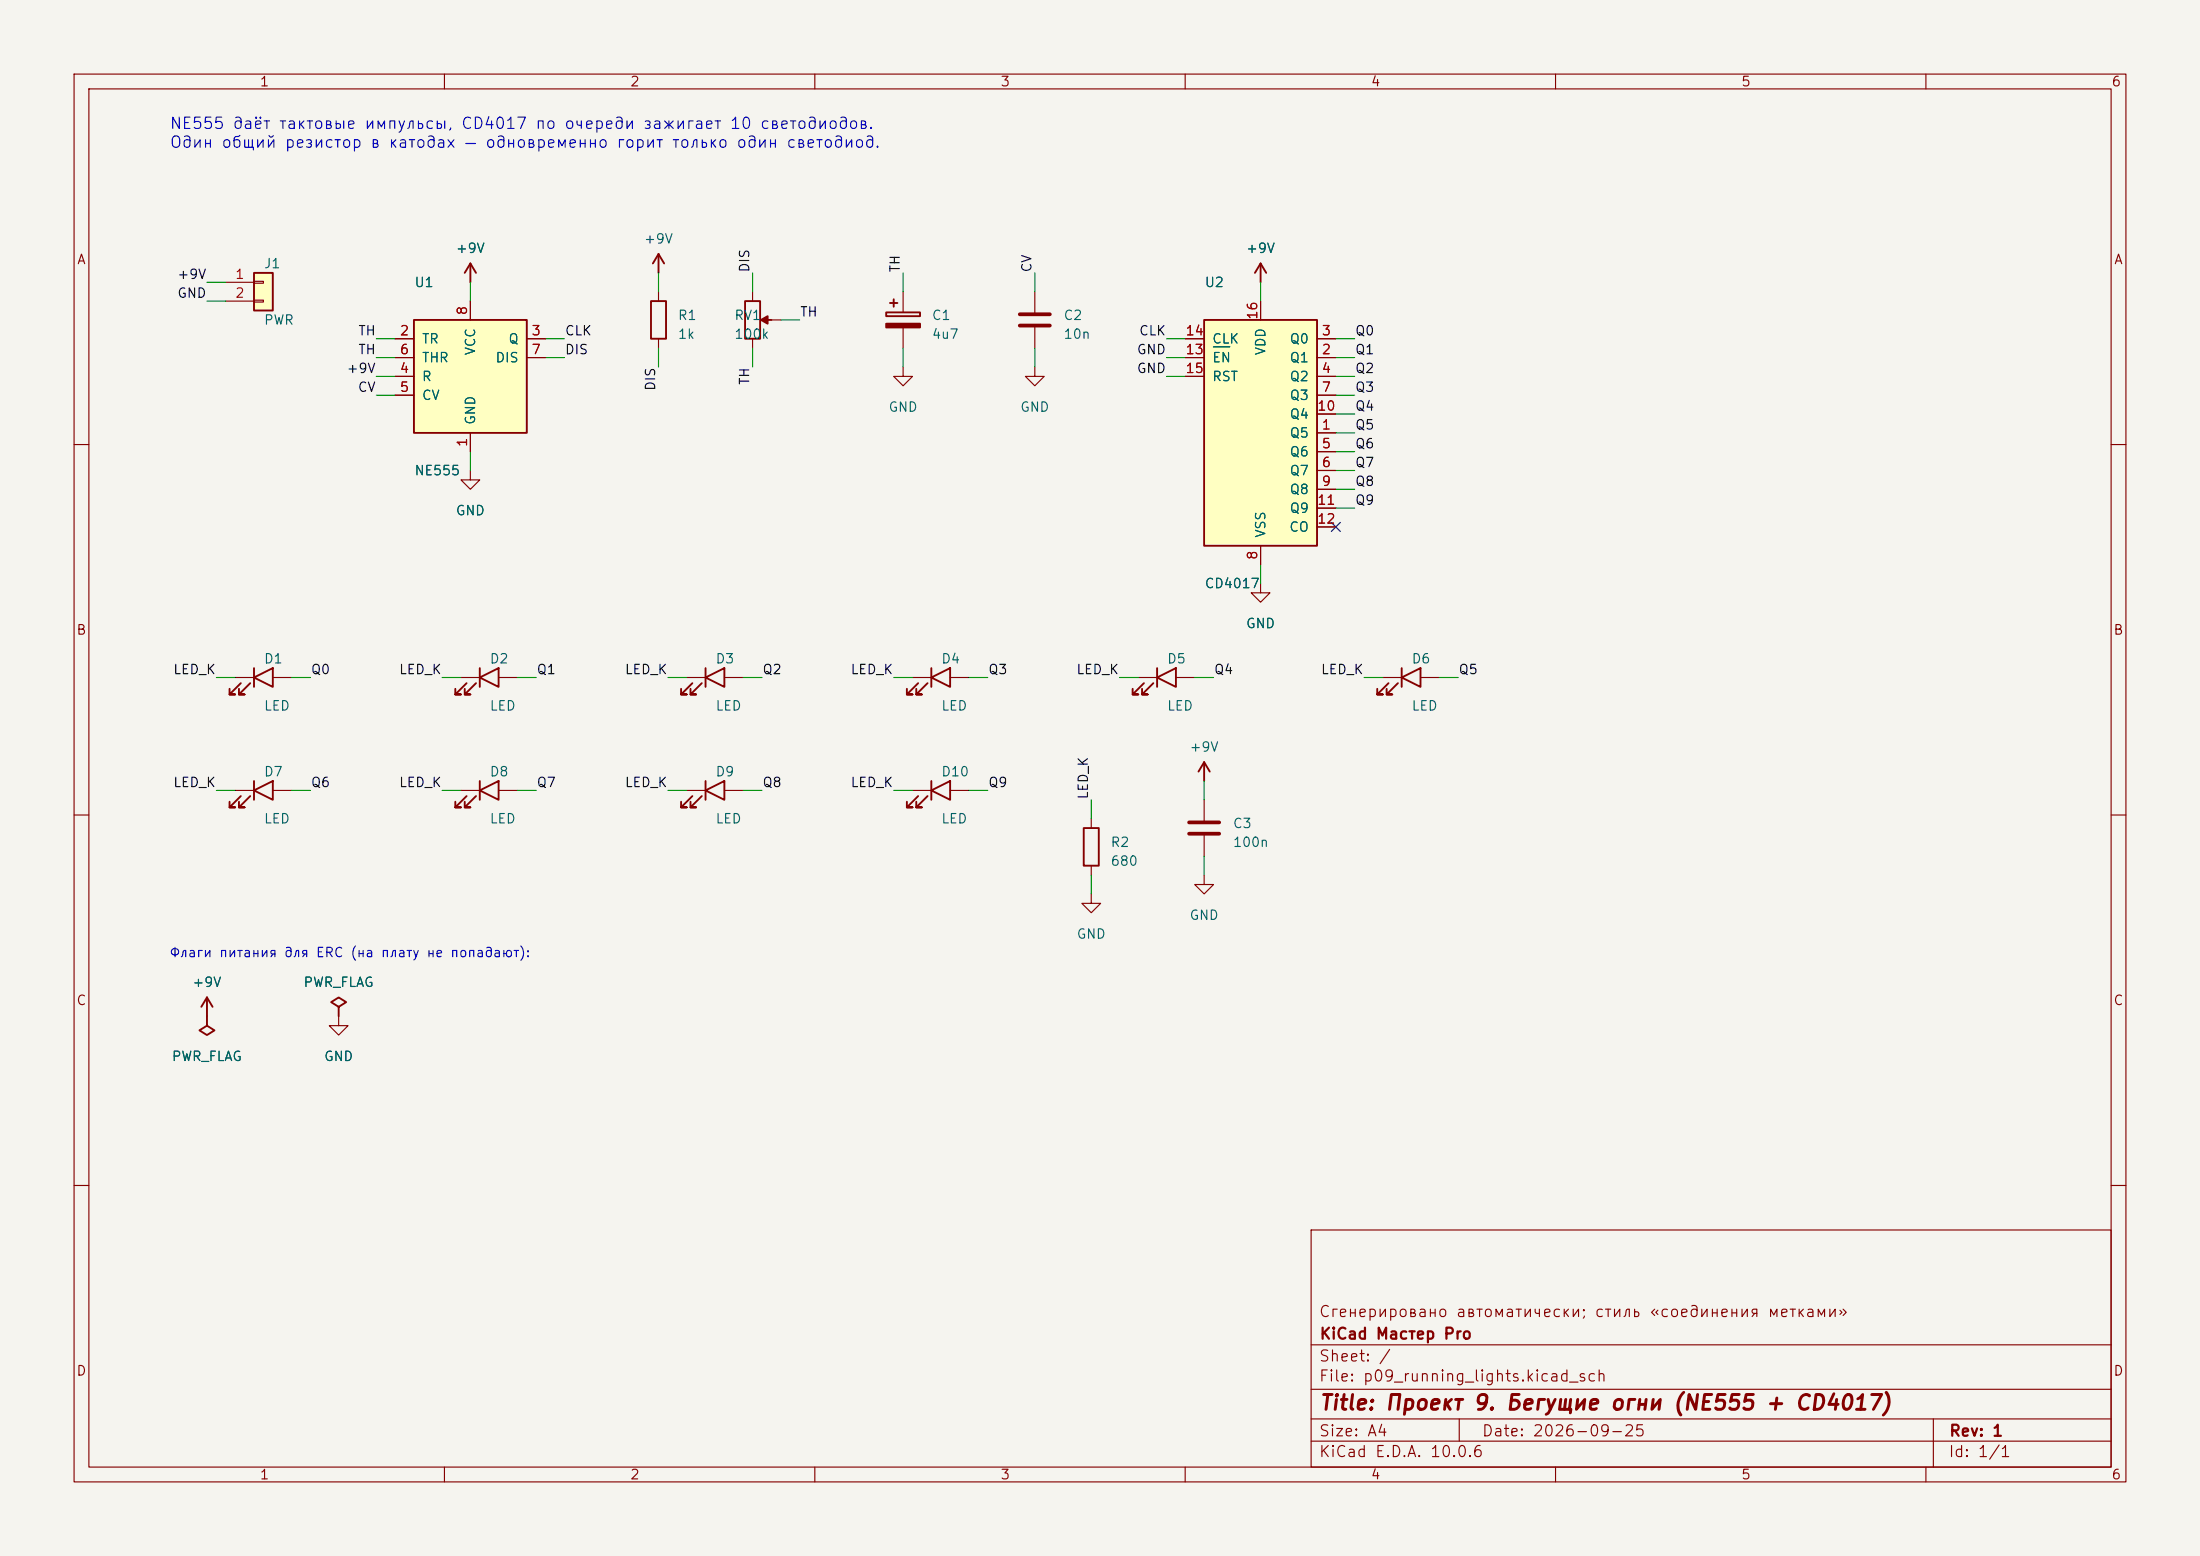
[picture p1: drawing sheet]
(kicad_sch (version 20231120) (generator "eeschema") (generator_version "8.0")
 (paper "A4")
 (title_block (title "Проект 9. Бегущие огни (NE555 + CD4017)") (date "2026-09-25") (rev "1") (company "KiCad Мастер Pro") (comment 1 "Сгенерировано автоматически; стиль «соединения метками»"))
 (lib_symbols (symbol "KiCadMaster:Conn_01x02" (pin_numbers) (pin_names (offset 0) hide) (exclude_from_sim no) (in_bom yes) (on_board yes) (property "Reference" "J" (at 0 5.08 0) (effects (font (size 1.27 1.27)))) (property "Value" "Conn_01x02" (at 0 -2.54 0) (effects (font (size 1.27 1.27)))) (property "Footprint" "" (at 0 0 0) (effects (font (size 1.27 1.27)) hide)) (property "Datasheet" "~" (at 0 0 0) (effects (font (size 1.27 1.27)) hide)) (property "Description" "Разъём" (at 0 0 0) (effects (font (size 1.27 1.27)) hide)) (symbol "Conn_01x02_0_1" (rectangle (start -1.27 3.81) (end 1.27 -1.27) (stroke (width 0.254) (type default)) (fill (type background))) (rectangle (start -1.27 2.667) (end 0 2.413) (stroke (width 0.1524) (type default)) (fill (type none))) (rectangle (start -1.27 0.127) (end 0 -0.127) (stroke (width 0.1524) (type default)) (fill (type none)))) (symbol "Conn_01x02_1_1" (pin passive line (at -5.08 2.54 0) (length 3.81) (name "Pin_1" (effects (font (size 1.27 1.27)))) (number "1" (effects (font (size 1.27 1.27))))) (pin passive line (at -5.08 0 0) (length 3.81) (name "Pin_2" (effects (font (size 1.27 1.27)))) (number "2" (effects (font (size 1.27 1.27))))))) (symbol "KiCadMaster:NE555" (pin_numbers) (pin_names (offset 1.016)) (exclude_from_sim no) (in_bom yes) (on_board yes) (property "Reference" "U" (at -7.62 12.7 0) (effects (font (size 1.27 1.27)))) (property "Value" "NE555" (at -7.62 -12.7 0) (effects (font (size 1.27 1.27)))) (property "Footprint" "" (at 0 0 0) (effects (font (size 1.27 1.27)) hide)) (property "Datasheet" "~" (at 0 0 0) (effects (font (size 1.27 1.27)) hide)) (property "Description" "Таймер NE555, DIP-8" (at 0 0 0) (effects (font (size 1.27 1.27)) hide)) (property "ki_keywords" "timer 555" (at 0 0 0) (effects (font (size 1.27 1.27)) hide)) (symbol "NE555_0_1" (rectangle (start -7.62 7.62) (end 7.62 -7.62) (stroke (width 0.254) (type default)) (fill (type background)))) (symbol "NE555_1_1" (pin input line (at -10.16 5.08 0) (length 2.54) (name "TR" (effects (font (size 1.27 1.27)))) (number "2" (effects (font (size 1.27 1.27))))) (pin input line (at -10.16 2.54 0) (length 2.54) (name "THR" (effects (font (size 1.27 1.27)))) (number "6" (effects (font (size 1.27 1.27))))) (pin input line (at -10.16 0 0) (length 2.54) (name "R" (effects (font (size 1.27 1.27)))) (number "4" (effects (font (size 1.27 1.27))))) (pin input line (at -10.16 -2.54 0) (length 2.54) (name "CV" (effects (font (size 1.27 1.27)))) (number "5" (effects (font (size 1.27 1.27))))) (pin output line (at 10.16 5.08 180) (length 2.54) (name "Q" (effects (font (size 1.27 1.27)))) (number "3" (effects (font (size 1.27 1.27))))) (pin open_collector line (at 10.16 2.54 180) (length 2.54) (name "DIS" (effects (font (size 1.27 1.27)))) (number "7" (effects (font (size 1.27 1.27))))) (pin power_in line (at 0 10.16 270) (length 2.54) (name "VCC" (effects (font (size 1.27 1.27)))) (number "8" (effects (font (size 1.27 1.27))))) (pin power_in line (at 0 -10.16 90) (length 2.54) (name "GND" (effects (font (size 1.27 1.27)))) (number "1" (effects (font (size 1.27 1.27))))))) (symbol "KiCadMaster:R" (pin_numbers hide) (pin_names (offset 0) hide) (exclude_from_sim no) (in_bom yes) (on_board yes) (property "Reference" "R" (at 2.54 0.635 0) (effects (font (size 1.27 1.27)))) (property "Value" "R" (at 2.54 -1.905 0) (effects (font (size 1.27 1.27)))) (property "Footprint" "" (at 0 0 0) (effects (font (size 1.27 1.27)) hide)) (property "Datasheet" "~" (at 0 0 0) (effects (font (size 1.27 1.27)) hide)) (property "Description" "Резистор" (at 0 0 0) (effects (font (size 1.27 1.27)) hide)) (symbol "R_0_1" (rectangle (start -1.016 -2.54) (end 1.016 2.54) (stroke (width 0.254) (type default)) (fill (type none)))) (symbol "R_1_1" (pin passive line (at 0 3.81 270) (length 1.27) (name "~" (effects (font (size 1.27 1.27)))) (number "1" (effects (font (size 1.27 1.27))))) (pin passive line (at 0 -3.81 90) (length 1.27) (name "~" (effects (font (size 1.27 1.27)))) (number "2" (effects (font (size 1.27 1.27))))))) (symbol "KiCadMaster:R_Potentiometer" (pin_numbers hide) (pin_names (offset 0) hide) (exclude_from_sim no) (in_bom yes) (on_board yes) (property "Reference" "RV" (at -2.54 0.635 0) (effects (font (size 1.27 1.27)))) (property "Value" "R_Potentiometer" (at -2.54 -1.905 0) (effects (font (size 1.27 1.27)))) (property "Footprint" "" (at 0 0 0) (effects (font (size 1.27 1.27)) hide)) (property "Datasheet" "~" (at 0 0 0) (effects (font (size 1.27 1.27)) hide)) (property "Description" "Потенциометр" (at 0 0 0) (effects (font (size 1.27 1.27)) hide)) (symbol "R_Potentiometer_0_1" (rectangle (start -1.016 -2.54) (end 1.016 2.54) (stroke (width 0.254) (type default)) (fill (type none))) (polyline (pts (xy 2.54 0) (xy 1.524 0)) (stroke (width 0.254) (type default)) (fill (type none))) (polyline (pts (xy 1.143 0) (xy 2.032 0.508) (xy 2.032 -0.508) (xy 1.143 0)) (stroke (width 0.254) (type default)) (fill (type outline)))) (symbol "R_Potentiometer_1_1" (pin passive line (at 0 3.81 270) (length 1.27) (name "1" (effects (font (size 1.27 1.27)))) (number "1" (effects (font (size 1.27 1.27))))) (pin passive line (at 3.81 0 180) (length 1.27) (name "2" (effects (font (size 1.27 1.27)))) (number "2" (effects (font (size 1.27 1.27))))) (pin passive line (at 0 -3.81 90) (length 1.27) (name "3" (effects (font (size 1.27 1.27)))) (number "3" (effects (font (size 1.27 1.27))))))) (symbol "KiCadMaster:C_Polarized" (pin_numbers hide) (pin_names (offset 0) hide) (exclude_from_sim no) (in_bom yes) (on_board yes) (property "Reference" "C" (at 3.81 0.635 0) (effects (font (size 1.27 1.27)))) (property "Value" "C_Polarized" (at 3.81 -1.905 0) (effects (font (size 1.27 1.27)))) (property "Footprint" "" (at 0 0 0) (effects (font (size 1.27 1.27)) hide)) (property "Datasheet" "~" (at 0 0 0) (effects (font (size 1.27 1.27)) hide)) (property "Description" "Полярный конденсатор" (at 0 0 0) (effects (font (size 1.27 1.27)) hide)) (symbol "C_Polarized_0_1" (rectangle (start -2.286 0.508) (end 2.286 1.016) (stroke (width 0.254) (type default)) (fill (type none))) (rectangle (start -2.286 -1.016) (end 2.286 -0.508) (stroke (width 0.254) (type default)) (fill (type outline))) (polyline (pts (xy -1.778 2.286) (xy -0.762 2.286)) (stroke (width 0.254) (type default)) (fill (type none))) (polyline (pts (xy -1.27 2.794) (xy -1.27 1.778)) (stroke (width 0.254) (type default)) (fill (type none)))) (symbol "C_Polarized_1_1" (pin passive line (at 0 3.81 270) (length 2.794) (name "~" (effects (font (size 1.27 1.27)))) (number "1" (effects (font (size 1.27 1.27))))) (pin passive line (at 0 -3.81 90) (length 2.794) (name "~" (effects (font (size 1.27 1.27)))) (number "2" (effects (font (size 1.27 1.27))))))) (symbol "KiCadMaster:C" (pin_numbers hide) (pin_names (offset 0) hide) (exclude_from_sim no) (in_bom yes) (on_board yes) (property "Reference" "C" (at 3.81 0.635 0) (effects (font (size 1.27 1.27)))) (property "Value" "C" (at 3.81 -1.905 0) (effects (font (size 1.27 1.27)))) (property "Footprint" "" (at 0 0 0) (effects (font (size 1.27 1.27)) hide)) (property "Datasheet" "~" (at 0 0 0) (effects (font (size 1.27 1.27)) hide)) (property "Description" "Конденсатор" (at 0 0 0) (effects (font (size 1.27 1.27)) hide)) (symbol "C_0_1" (polyline (pts (xy -2.032 0.762) (xy 2.032 0.762)) (stroke (width 0.508) (type default)) (fill (type none))) (polyline (pts (xy -2.032 -0.762) (xy 2.032 -0.762)) (stroke (width 0.508) (type default)) (fill (type none)))) (symbol "C_1_1" (pin passive line (at 0 3.81 270) (length 3.048) (name "~" (effects (font (size 1.27 1.27)))) (number "1" (effects (font (size 1.27 1.27))))) (pin passive line (at 0 -3.81 90) (length 3.048) (name "~" (effects (font (size 1.27 1.27)))) (number "2" (effects (font (size 1.27 1.27))))))) (symbol "KiCadMaster:CD4017" (pin_numbers) (pin_names (offset 1.016)) (exclude_from_sim no) (in_bom yes) (on_board yes) (property "Reference" "U" (at -7.62 20.32 0) (effects (font (size 1.27 1.27)))) (property "Value" "CD4017" (at -7.62 -20.32 0) (effects (font (size 1.27 1.27)))) (property "Footprint" "" (at 0 0 0) (effects (font (size 1.27 1.27)) hide)) (property "Datasheet" "~" (at 0 0 0) (effects (font (size 1.27 1.27)) hide)) (property "Description" "Десятичный счётчик CD4017, DIP-16" (at 0 0 0) (effects (font (size 1.27 1.27)) hide)) (property "ki_keywords" "counter" (at 0 0 0) (effects (font (size 1.27 1.27)) hide)) (symbol "CD4017_0_1" (rectangle (start -7.62 15.24) (end 7.62 -15.24) (stroke (width 0.254) (type default)) (fill (type background)))) (symbol "CD4017_1_1" (pin input line (at -10.16 12.7 0) (length 2.54) (name "CLK" (effects (font (size 1.27 1.27)))) (number "14" (effects (font (size 1.27 1.27))))) (pin input line (at -10.16 10.16 0) (length 2.54) (name "~{EN}" (effects (font (size 1.27 1.27)))) (number "13" (effects (font (size 1.27 1.27))))) (pin input line (at -10.16 7.62 0) (length 2.54) (name "RST" (effects (font (size 1.27 1.27)))) (number "15" (effects (font (size 1.27 1.27))))) (pin output line (at 10.16 12.7 180) (length 2.54) (name "Q0" (effects (font (size 1.27 1.27)))) (number "3" (effects (font (size 1.27 1.27))))) (pin output line (at 10.16 10.16 180) (length 2.54) (name "Q1" (effects (font (size 1.27 1.27)))) (number "2" (effects (font (size 1.27 1.27))))) (pin output line (at 10.16 7.62 180) (length 2.54) (name "Q2" (effects (font (size 1.27 1.27)))) (number "4" (effects (font (size 1.27 1.27))))) (pin output line (at 10.16 5.08 180) (length 2.54) (name "Q3" (effects (font (size 1.27 1.27)))) (number "7" (effects (font (size 1.27 1.27))))) (pin output line (at 10.16 2.54 180) (length 2.54) (name "Q4" (effects (font (size 1.27 1.27)))) (number "10" (effects (font (size 1.27 1.27))))) (pin output line (at 10.16 0 180) (length 2.54) (name "Q5" (effects (font (size 1.27 1.27)))) (number "1" (effects (font (size 1.27 1.27))))) (pin output line (at 10.16 -2.54 180) (length 2.54) (name "Q6" (effects (font (size 1.27 1.27)))) (number "5" (effects (font (size 1.27 1.27))))) (pin output line (at 10.16 -5.08 180) (length 2.54) (name "Q7" (effects (font (size 1.27 1.27)))) (number "6" (effects (font (size 1.27 1.27))))) (pin output line (at 10.16 -7.62 180) (length 2.54) (name "Q8" (effects (font (size 1.27 1.27)))) (number "9" (effects (font (size 1.27 1.27))))) (pin output line (at 10.16 -10.16 180) (length 2.54) (name "Q9" (effects (font (size 1.27 1.27)))) (number "11" (effects (font (size 1.27 1.27))))) (pin output line (at 10.16 -12.7 180) (length 2.54) (name "CO" (effects (font (size 1.27 1.27)))) (number "12" (effects (font (size 1.27 1.27))))) (pin power_in line (at 0 17.78 270) (length 2.54) (name "VDD" (effects (font (size 1.27 1.27)))) (number "16" (effects (font (size 1.27 1.27))))) (pin power_in line (at 0 -17.78 90) (length 2.54) (name "VSS" (effects (font (size 1.27 1.27)))) (number "8" (effects (font (size 1.27 1.27))))))) (symbol "KiCadMaster:LED" (pin_numbers hide) (pin_names (offset 0) hide) (exclude_from_sim no) (in_bom yes) (on_board yes) (property "Reference" "D" (at 0 2.54 0) (effects (font (size 1.27 1.27)))) (property "Value" "LED" (at 0 -3.81 0) (effects (font (size 1.27 1.27)))) (property "Footprint" "" (at 0 0 0) (effects (font (size 1.27 1.27)) hide)) (property "Datasheet" "~" (at 0 0 0) (effects (font (size 1.27 1.27)) hide)) (property "Description" "Светодиод" (at 0 0 0) (effects (font (size 1.27 1.27)) hide)) (symbol "LED_0_1" (polyline (pts (xy 1.27 1.27) (xy 1.27 -1.27) (xy -1.27 0) (xy 1.27 1.27)) (stroke (width 0.254) (type default)) (fill (type none))) (polyline (pts (xy -1.27 1.27) (xy -1.27 -1.27)) (stroke (width 0.254) (type default)) (fill (type none))) (polyline (pts (xy -3.048 -0.762) (xy -4.572 -2.286) (xy -3.81 -2.286) (xy -4.572 -2.286) (xy -4.572 -1.524)) (stroke (width 0.254) (type default)) (fill (type none))) (polyline (pts (xy -1.778 -0.762) (xy -3.302 -2.286) (xy -2.54 -2.286) (xy -3.302 -2.286) (xy -3.302 -1.524)) (stroke (width 0.254) (type default)) (fill (type none)))) (symbol "LED_1_1" (pin passive line (at -3.81 0 0) (length 2.54) (name "K" (effects (font (size 1.27 1.27)))) (number "1" (effects (font (size 1.27 1.27))))) (pin passive line (at 3.81 0 180) (length 2.54) (name "A" (effects (font (size 1.27 1.27)))) (number "2" (effects (font (size 1.27 1.27))))))) (symbol "KiCadMaster:+9V" (power) (pin_numbers hide) (pin_names (offset 0) hide) (exclude_from_sim no) (in_bom yes) (on_board yes) (property "Reference" "#PWR" (at 0 -3.81 0) (effects (font (size 1.27 1.27)) hide)) (property "Value" "+9V" (at 0 3.556 0) (effects (font (size 1.27 1.27)))) (property "Footprint" "" (at 0 0 0) (effects (font (size 1.27 1.27)) hide)) (property "Datasheet" "~" (at 0 0 0) (effects (font (size 1.27 1.27)) hide)) (property "Description" "Символ питания: +9V" (at 0 0 0) (effects (font (size 1.27 1.27)) hide)) (symbol "+9V_0_1" (polyline (pts (xy -0.762 1.27) (xy 0 2.54)) (stroke (width 0.254) (type default)) (fill (type none))) (polyline (pts (xy 0 0) (xy 0 2.54)) (stroke (width 0.254) (type default)) (fill (type none))) (polyline (pts (xy 0 2.54) (xy 0.762 1.27)) (stroke (width 0.254) (type default)) (fill (type none)))) (symbol "+9V_1_1" (pin power_in line (at 0 0 90) (length 0) hide (name "+9V" (effects (font (size 1.27 1.27)))) (number "1" (effects (font (size 1.27 1.27))))))) (symbol "KiCadMaster:GND" (power) (pin_numbers hide) (pin_names (offset 0) hide) (exclude_from_sim no) (in_bom yes) (on_board yes) (property "Reference" "#PWR" (at 0 -6.35 0) (effects (font (size 1.27 1.27)) hide)) (property "Value" "GND" (at 0 -3.81 0) (effects (font (size 1.27 1.27)))) (property "Footprint" "" (at 0 0 0) (effects (font (size 1.27 1.27)) hide)) (property "Datasheet" "~" (at 0 0 0) (effects (font (size 1.27 1.27)) hide)) (property "Description" "Символ питания: GND" (at 0 0 0) (effects (font (size 1.27 1.27)) hide)) (symbol "GND_0_1" (polyline (pts (xy 0 0) (xy 0 -1.27) (xy 1.27 -1.27) (xy 0 -2.54) (xy -1.27 -1.27) (xy 0 -1.27)) (stroke (width 0) (type default)) (fill (type none)))) (symbol "GND_1_1" (pin power_in line (at 0 0 270) (length 0) hide (name "GND" (effects (font (size 1.27 1.27)))) (number "1" (effects (font (size 1.27 1.27))))))) (symbol "KiCadMaster:PWR_FLAG" (power) (pin_numbers hide) (pin_names (offset 0) hide) (exclude_from_sim no) (in_bom yes) (on_board yes) (property "Reference" "#FLG" (at 0 1.905 0) (effects (font (size 1.27 1.27)) hide)) (property "Value" "PWR_FLAG" (at 0 3.81 0) (effects (font (size 1.27 1.27)))) (property "Footprint" "" (at 0 0 0) (effects (font (size 1.27 1.27)) hide)) (property "Datasheet" "~" (at 0 0 0) (effects (font (size 1.27 1.27)) hide)) (property "Description" "Флаг: цепь запитана извне (для ERC)" (at 0 0 0) (effects (font (size 1.27 1.27)) hide)) (symbol "PWR_FLAG_0_1" (polyline (pts (xy 0 0) (xy 0 1.27) (xy -1.016 1.905) (xy 0 2.54) (xy 1.016 1.905) (xy 0 1.27)) (stroke (width 0.254) (type default)) (fill (type none)))) (symbol "PWR_FLAG_1_1" (pin power_out line (at 0 0 90) (length 0) hide (name "pwr" (effects (font (size 1.27 1.27)))) (number "1" (effects (font (size 1.27 1.27))))))))
 (symbol (lib_id "KiCadMaster:Conn_01x02") (at 35.56 40.64 0) (unit 1) (exclude_from_sim no) (in_bom yes) (on_board yes) (dnp no) (property "Reference" "J1" (at 35.56 35.56 0) (effects (font (size 1.27 1.27)) (justify left))) (property "Value" "PWR" (at 35.56 43.18 0) (effects (font (size 1.27 1.27)) (justify left))) (property "Footprint" "Connector_PinHeader_2.54mm:PinHeader_1x02_P2.54mm_Vertical" (at 35.56 40.64 0) (effects (font (size 1.27 1.27)) hide)) (property "Datasheet" "~" (at 35.56 40.64 0) (effects (font (size 1.27 1.27)) hide)) (property "Description" "Питание 5–12 В" (at 35.56 40.64 0) (effects (font (size 1.27 1.27)) hide)) (pin "1") (pin "2"))
 (wire (pts (xy 30.48 38.1) (xy 27.94 38.1)) (stroke (width 0) (type default)))
 (label "+9V" (at 27.94 38.1 180) (fields_autoplaced yes) (effects (font (size 1.27 1.27)) (justify right bottom)))
 (wire (pts (xy 30.48 40.64) (xy 27.94 40.64)) (stroke (width 0) (type default)))
 (label "GND" (at 27.94 40.64 180) (fields_autoplaced yes) (effects (font (size 1.27 1.27)) (justify right bottom)))
 (symbol (lib_id "KiCadMaster:NE555") (at 63.5 50.8 0) (unit 1) (exclude_from_sim no) (in_bom yes) (on_board yes) (dnp no) (property "Reference" "U1" (at 55.88 38.1 0) (effects (font (size 1.27 1.27)) (justify left))) (property "Value" "NE555" (at 55.88 63.5 0) (effects (font (size 1.27 1.27)) (justify left))) (property "Footprint" "Package_DIP:DIP-8_W7.62mm" (at 63.5 50.8 0) (effects (font (size 1.27 1.27)) hide)) (property "Datasheet" "~" (at 63.5 50.8 0) (effects (font (size 1.27 1.27)) hide)) (property "Description" "Генератор" (at 63.5 50.8 0) (effects (font (size 1.27 1.27)) hide)) (pin "2") (pin "6") (pin "4") (pin "5") (pin "3") (pin "7") (pin "8") (pin "1"))
 (wire (pts (xy 53.34 45.72) (xy 50.8 45.72)) (stroke (width 0) (type default)))
 (label "TH" (at 50.8 45.72 180) (fields_autoplaced yes) (effects (font (size 1.27 1.27)) (justify right bottom)))
 (wire (pts (xy 53.34 48.26) (xy 50.8 48.26)) (stroke (width 0) (type default)))
 (label "TH" (at 50.8 48.26 180) (fields_autoplaced yes) (effects (font (size 1.27 1.27)) (justify right bottom)))
 (wire (pts (xy 53.34 50.8) (xy 50.8 50.8)) (stroke (width 0) (type default)))
 (label "+9V" (at 50.8 50.8 180) (fields_autoplaced yes) (effects (font (size 1.27 1.27)) (justify right bottom)))
 (wire (pts (xy 53.34 53.34) (xy 50.8 53.34)) (stroke (width 0) (type default)))
 (label "CV" (at 50.8 53.34 180) (fields_autoplaced yes) (effects (font (size 1.27 1.27)) (justify right bottom)))
 (wire (pts (xy 73.66 45.72) (xy 76.2 45.72)) (stroke (width 0) (type default)))
 (label "CLK" (at 76.2 45.72 0) (fields_autoplaced yes) (effects (font (size 1.27 1.27)) (justify left bottom)))
 (wire (pts (xy 73.66 48.26) (xy 76.2 48.26)) (stroke (width 0) (type default)))
 (label "DIS" (at 76.2 48.26 0) (fields_autoplaced yes) (effects (font (size 1.27 1.27)) (justify left bottom)))
 (wire (pts (xy 63.5 40.64) (xy 63.5 38.1)) (stroke (width 0) (type default)))
 (symbol (lib_id "KiCadMaster:+9V") (at 63.5 38.1 0) (unit 1) (exclude_from_sim no) (in_bom yes) (on_board yes) (dnp no) (property "Reference" "#PWR01" (at 63.5 38.1 0) (effects (font (size 1.27 1.27)) hide)) (property "Value" "+9V" (at 63.5 33.5 0) (effects (font (size 1.27 1.27)))) (property "Footprint" "" (at 63.5 38.1 0) (effects (font (size 1.27 1.27)) hide)) (property "Datasheet" "" (at 63.5 38.1 0) (effects (font (size 1.27 1.27)) hide)) (property "Description" "" (at 63.5 38.1 0) (effects (font (size 1.27 1.27)) hide)) (pin "1"))
 (wire (pts (xy 63.5 60.96) (xy 63.5 63.5)) (stroke (width 0) (type default)))
 (symbol (lib_id "KiCadMaster:GND") (at 63.5 63.5 0) (unit 1) (exclude_from_sim no) (in_bom yes) (on_board yes) (dnp no) (property "Reference" "#PWR02" (at 63.5 63.5 0) (effects (font (size 1.27 1.27)) hide)) (property "Value" "GND" (at 63.5 68.9 0) (effects (font (size 1.27 1.27)))) (property "Footprint" "" (at 63.5 63.5 0) (effects (font (size 1.27 1.27)) hide)) (property "Datasheet" "" (at 63.5 63.5 0) (effects (font (size 1.27 1.27)) hide)) (property "Description" "" (at 63.5 63.5 0) (effects (font (size 1.27 1.27)) hide)) (pin "1"))
 (symbol (lib_id "KiCadMaster:R") (at 88.9 43.18 0) (unit 1) (exclude_from_sim no) (in_bom yes) (on_board yes) (dnp no) (property "Reference" "R1" (at 91.44 42.545 0) (effects (font (size 1.27 1.27)) (justify left))) (property "Value" "1k" (at 91.44 45.085 0) (effects (font (size 1.27 1.27)) (justify left))) (property "Footprint" "Resistor_THT:R_Axial_DIN0207_L6.3mm_D2.5mm_P10.16mm_Horizontal" (at 88.9 43.18 0) (effects (font (size 1.27 1.27)) hide)) (property "Datasheet" "~" (at 88.9 43.18 0) (effects (font (size 1.27 1.27)) hide)) (property "Description" "R1" (at 88.9 43.18 0) (effects (font (size 1.27 1.27)) hide)) (pin "1") (pin "2"))
 (wire (pts (xy 88.9 39.37) (xy 88.9 36.83)) (stroke (width 0) (type default)))
 (symbol (lib_id "KiCadMaster:+9V") (at 88.9 36.83 0) (unit 1) (exclude_from_sim no) (in_bom yes) (on_board yes) (dnp no) (property "Reference" "#PWR03" (at 88.9 36.83 0) (effects (font (size 1.27 1.27)) hide)) (property "Value" "+9V" (at 88.9 32.23 0) (effects (font (size 1.27 1.27)))) (property "Footprint" "" (at 88.9 36.83 0) (effects (font (size 1.27 1.27)) hide)) (property "Datasheet" "" (at 88.9 36.83 0) (effects (font (size 1.27 1.27)) hide)) (property "Description" "" (at 88.9 36.83 0) (effects (font (size 1.27 1.27)) hide)) (pin "1"))
 (wire (pts (xy 88.9 46.99) (xy 88.9 49.53)) (stroke (width 0) (type default)))
 (label "DIS" (at 88.9 49.53 270) (fields_autoplaced yes) (effects (font (size 1.27 1.27)) (justify right bottom)))
 (symbol (lib_id "KiCadMaster:R_Potentiometer") (at 101.6 43.18 0) (unit 1) (exclude_from_sim no) (in_bom yes) (on_board yes) (dnp no) (property "Reference" "RV1" (at 99.06 42.545 0) (effects (font (size 1.27 1.27)) (justify left))) (property "Value" "100k" (at 99.06 45.085 0) (effects (font (size 1.27 1.27)) (justify left))) (property "Footprint" "Potentiometer_THT:Potentiometer_Alps_RK09K_Single_Vertical" (at 101.6 43.18 0) (effects (font (size 1.27 1.27)) hide)) (property "Datasheet" "~" (at 101.6 43.18 0) (effects (font (size 1.27 1.27)) hide)) (property "Description" "Скорость бега" (at 101.6 43.18 0) (effects (font (size 1.27 1.27)) hide)) (pin "1") (pin "2") (pin "3"))
 (wire (pts (xy 101.6 39.37) (xy 101.6 36.83)) (stroke (width 0) (type default)))
 (label "DIS" (at 101.6 36.83 90) (fields_autoplaced yes) (effects (font (size 1.27 1.27)) (justify left bottom)))
 (wire (pts (xy 105.41 43.18) (xy 107.95 43.18)) (stroke (width 0) (type default)))
 (label "TH" (at 107.95 43.18 0) (fields_autoplaced yes) (effects (font (size 1.27 1.27)) (justify left bottom)))
 (wire (pts (xy 101.6 46.99) (xy 101.6 49.53)) (stroke (width 0) (type default)))
 (label "TH" (at 101.6 49.53 270) (fields_autoplaced yes) (effects (font (size 1.27 1.27)) (justify right bottom)))
 (symbol (lib_id "KiCadMaster:C_Polarized") (at 121.92 43.18 0) (unit 1) (exclude_from_sim no) (in_bom yes) (on_board yes) (dnp no) (property "Reference" "C1" (at 125.73 42.545 0) (effects (font (size 1.27 1.27)) (justify left))) (property "Value" "4u7" (at 125.73 45.085 0) (effects (font (size 1.27 1.27)) (justify left))) (property "Footprint" "Capacitor_THT:CP_Radial_D5.0mm_P2.00mm" (at 121.92 43.18 0) (effects (font (size 1.27 1.27)) hide)) (property "Datasheet" "~" (at 121.92 43.18 0) (effects (font (size 1.27 1.27)) hide)) (property "Description" "Времязадающий" (at 121.92 43.18 0) (effects (font (size 1.27 1.27)) hide)) (pin "1") (pin "2"))
 (wire (pts (xy 121.92 39.37) (xy 121.92 36.83)) (stroke (width 0) (type default)))
 (label "TH" (at 121.92 36.83 90) (fields_autoplaced yes) (effects (font (size 1.27 1.27)) (justify left bottom)))
 (wire (pts (xy 121.92 46.99) (xy 121.92 49.53)) (stroke (width 0) (type default)))
 (symbol (lib_id "KiCadMaster:GND") (at 121.92 49.53 0) (unit 1) (exclude_from_sim no) (in_bom yes) (on_board yes) (dnp no) (property "Reference" "#PWR04" (at 121.92 49.53 0) (effects (font (size 1.27 1.27)) hide)) (property "Value" "GND" (at 121.92 54.93 0) (effects (font (size 1.27 1.27)))) (property "Footprint" "" (at 121.92 49.53 0) (effects (font (size 1.27 1.27)) hide)) (property "Datasheet" "" (at 121.92 49.53 0) (effects (font (size 1.27 1.27)) hide)) (property "Description" "" (at 121.92 49.53 0) (effects (font (size 1.27 1.27)) hide)) (pin "1"))
 (symbol (lib_id "KiCadMaster:C") (at 139.7 43.18 0) (unit 1) (exclude_from_sim no) (in_bom yes) (on_board yes) (dnp no) (property "Reference" "C2" (at 143.51 42.545 0) (effects (font (size 1.27 1.27)) (justify left))) (property "Value" "10n" (at 143.51 45.085 0) (effects (font (size 1.27 1.27)) (justify left))) (property "Footprint" "Capacitor_THT:C_Disc_D5.0mm_W2.5mm_P5.00mm" (at 139.7 43.18 0) (effects (font (size 1.27 1.27)) hide)) (property "Datasheet" "~" (at 139.7 43.18 0) (effects (font (size 1.27 1.27)) hide)) (property "Description" "Фильтр CV" (at 139.7 43.18 0) (effects (font (size 1.27 1.27)) hide)) (pin "1") (pin "2"))
 (wire (pts (xy 139.7 39.37) (xy 139.7 36.83)) (stroke (width 0) (type default)))
 (label "CV" (at 139.7 36.83 90) (fields_autoplaced yes) (effects (font (size 1.27 1.27)) (justify left bottom)))
 (wire (pts (xy 139.7 46.99) (xy 139.7 49.53)) (stroke (width 0) (type default)))
 (symbol (lib_id "KiCadMaster:GND") (at 139.7 49.53 0) (unit 1) (exclude_from_sim no) (in_bom yes) (on_board yes) (dnp no) (property "Reference" "#PWR05" (at 139.7 49.53 0) (effects (font (size 1.27 1.27)) hide)) (property "Value" "GND" (at 139.7 54.93 0) (effects (font (size 1.27 1.27)))) (property "Footprint" "" (at 139.7 49.53 0) (effects (font (size 1.27 1.27)) hide)) (property "Datasheet" "" (at 139.7 49.53 0) (effects (font (size 1.27 1.27)) hide)) (property "Description" "" (at 139.7 49.53 0) (effects (font (size 1.27 1.27)) hide)) (pin "1"))
 (symbol (lib_id "KiCadMaster:CD4017") (at 170.18 58.42 0) (unit 1) (exclude_from_sim no) (in_bom yes) (on_board yes) (dnp no) (property "Reference" "U2" (at 162.56 38.1 0) (effects (font (size 1.27 1.27)) (justify left))) (property "Value" "CD4017" (at 162.56 78.74 0) (effects (font (size 1.27 1.27)) (justify left))) (property "Footprint" "Package_DIP:DIP-16_W7.62mm" (at 170.18 58.42 0) (effects (font (size 1.27 1.27)) hide)) (property "Datasheet" "~" (at 170.18 58.42 0) (effects (font (size 1.27 1.27)) hide)) (property "Description" "Счётчик" (at 170.18 58.42 0) (effects (font (size 1.27 1.27)) hide)) (pin "14") (pin "13") (pin "15") (pin "3") (pin "2") (pin "4") (pin "7") (pin "10") (pin "1") (pin "5") (pin "6") (pin "9") (pin "11") (pin "12") (pin "16") (pin "8"))
 (wire (pts (xy 160.02 45.72) (xy 157.48 45.72)) (stroke (width 0) (type default)))
 (label "CLK" (at 157.48 45.72 180) (fields_autoplaced yes) (effects (font (size 1.27 1.27)) (justify right bottom)))
 (wire (pts (xy 160.02 48.26) (xy 157.48 48.26)) (stroke (width 0) (type default)))
 (label "GND" (at 157.48 48.26 180) (fields_autoplaced yes) (effects (font (size 1.27 1.27)) (justify right bottom)))
 (wire (pts (xy 160.02 50.8) (xy 157.48 50.8)) (stroke (width 0) (type default)))
 (label "GND" (at 157.48 50.8 180) (fields_autoplaced yes) (effects (font (size 1.27 1.27)) (justify right bottom)))
 (wire (pts (xy 180.34 45.72) (xy 182.88 45.72)) (stroke (width 0) (type default)))
 (label "Q0" (at 182.88 45.72 0) (fields_autoplaced yes) (effects (font (size 1.27 1.27)) (justify left bottom)))
 (wire (pts (xy 180.34 48.26) (xy 182.88 48.26)) (stroke (width 0) (type default)))
 (label "Q1" (at 182.88 48.26 0) (fields_autoplaced yes) (effects (font (size 1.27 1.27)) (justify left bottom)))
 (wire (pts (xy 180.34 50.8) (xy 182.88 50.8)) (stroke (width 0) (type default)))
 (label "Q2" (at 182.88 50.8 0) (fields_autoplaced yes) (effects (font (size 1.27 1.27)) (justify left bottom)))
 (wire (pts (xy 180.34 53.34) (xy 182.88 53.34)) (stroke (width 0) (type default)))
 (label "Q3" (at 182.88 53.34 0) (fields_autoplaced yes) (effects (font (size 1.27 1.27)) (justify left bottom)))
 (wire (pts (xy 180.34 55.88) (xy 182.88 55.88)) (stroke (width 0) (type default)))
 (label "Q4" (at 182.88 55.88 0) (fields_autoplaced yes) (effects (font (size 1.27 1.27)) (justify left bottom)))
 (wire (pts (xy 180.34 58.42) (xy 182.88 58.42)) (stroke (width 0) (type default)))
 (label "Q5" (at 182.88 58.42 0) (fields_autoplaced yes) (effects (font (size 1.27 1.27)) (justify left bottom)))
 (wire (pts (xy 180.34 60.96) (xy 182.88 60.96)) (stroke (width 0) (type default)))
 (label "Q6" (at 182.88 60.96 0) (fields_autoplaced yes) (effects (font (size 1.27 1.27)) (justify left bottom)))
 (wire (pts (xy 180.34 63.5) (xy 182.88 63.5)) (stroke (width 0) (type default)))
 (label "Q7" (at 182.88 63.5 0) (fields_autoplaced yes) (effects (font (size 1.27 1.27)) (justify left bottom)))
 (wire (pts (xy 180.34 66.04) (xy 182.88 66.04)) (stroke (width 0) (type default)))
 (label "Q8" (at 182.88 66.04 0) (fields_autoplaced yes) (effects (font (size 1.27 1.27)) (justify left bottom)))
 (wire (pts (xy 180.34 68.58) (xy 182.88 68.58)) (stroke (width 0) (type default)))
 (label "Q9" (at 182.88 68.58 0) (fields_autoplaced yes) (effects (font (size 1.27 1.27)) (justify left bottom)))
 (no_connect (at 180.34 71.12))
 (wire (pts (xy 170.18 40.64) (xy 170.18 38.1)) (stroke (width 0) (type default)))
 (symbol (lib_id "KiCadMaster:+9V") (at 170.18 38.1 0) (unit 1) (exclude_from_sim no) (in_bom yes) (on_board yes) (dnp no) (property "Reference" "#PWR06" (at 170.18 38.1 0) (effects (font (size 1.27 1.27)) hide)) (property "Value" "+9V" (at 170.18 33.5 0) (effects (font (size 1.27 1.27)))) (property "Footprint" "" (at 170.18 38.1 0) (effects (font (size 1.27 1.27)) hide)) (property "Datasheet" "" (at 170.18 38.1 0) (effects (font (size 1.27 1.27)) hide)) (property "Description" "" (at 170.18 38.1 0) (effects (font (size 1.27 1.27)) hide)) (pin "1"))
 (wire (pts (xy 170.18 76.2) (xy 170.18 78.74)) (stroke (width 0) (type default)))
 (symbol (lib_id "KiCadMaster:GND") (at 170.18 78.74 0) (unit 1) (exclude_from_sim no) (in_bom yes) (on_board yes) (dnp no) (property "Reference" "#PWR07" (at 170.18 78.74 0) (effects (font (size 1.27 1.27)) hide)) (property "Value" "GND" (at 170.18 84.14 0) (effects (font (size 1.27 1.27)))) (property "Footprint" "" (at 170.18 78.74 0) (effects (font (size 1.27 1.27)) hide)) (property "Datasheet" "" (at 170.18 78.74 0) (effects (font (size 1.27 1.27)) hide)) (property "Description" "" (at 170.18 78.74 0) (effects (font (size 1.27 1.27)) hide)) (pin "1"))
 (symbol (lib_id "KiCadMaster:LED") (at 35.56 91.44 0) (unit 1) (exclude_from_sim no) (in_bom yes) (on_board yes) (dnp no) (property "Reference" "D1" (at 35.56 88.9 0) (effects (font (size 1.27 1.27)) (justify left))) (property "Value" "LED" (at 35.56 95.25 0) (effects (font (size 1.27 1.27)) (justify left))) (property "Footprint" "LED_THT:LED_D5.0mm" (at 35.56 91.44 0) (effects (font (size 1.27 1.27)) hide)) (property "Datasheet" "~" (at 35.56 91.44 0) (effects (font (size 1.27 1.27)) hide)) (property "Description" "Светодиод 1" (at 35.56 91.44 0) (effects (font (size 1.27 1.27)) hide)) (pin "1") (pin "2"))
 (wire (pts (xy 31.75 91.44) (xy 29.21 91.44)) (stroke (width 0) (type default)))
 (label "LED_K" (at 29.21 91.44 180) (fields_autoplaced yes) (effects (font (size 1.27 1.27)) (justify right bottom)))
 (wire (pts (xy 39.37 91.44) (xy 41.91 91.44)) (stroke (width 0) (type default)))
 (label "Q0" (at 41.91 91.44 0) (fields_autoplaced yes) (effects (font (size 1.27 1.27)) (justify left bottom)))
 (symbol (lib_id "KiCadMaster:LED") (at 66.04 91.44 0) (unit 1) (exclude_from_sim no) (in_bom yes) (on_board yes) (dnp no) (property "Reference" "D2" (at 66.04 88.9 0) (effects (font (size 1.27 1.27)) (justify left))) (property "Value" "LED" (at 66.04 95.25 0) (effects (font (size 1.27 1.27)) (justify left))) (property "Footprint" "LED_THT:LED_D5.0mm" (at 66.04 91.44 0) (effects (font (size 1.27 1.27)) hide)) (property "Datasheet" "~" (at 66.04 91.44 0) (effects (font (size 1.27 1.27)) hide)) (property "Description" "Светодиод 2" (at 66.04 91.44 0) (effects (font (size 1.27 1.27)) hide)) (pin "1") (pin "2"))
 (wire (pts (xy 62.23 91.44) (xy 59.69 91.44)) (stroke (width 0) (type default)))
 (label "LED_K" (at 59.69 91.44 180) (fields_autoplaced yes) (effects (font (size 1.27 1.27)) (justify right bottom)))
 (wire (pts (xy 69.85 91.44) (xy 72.39 91.44)) (stroke (width 0) (type default)))
 (label "Q1" (at 72.39 91.44 0) (fields_autoplaced yes) (effects (font (size 1.27 1.27)) (justify left bottom)))
 (symbol (lib_id "KiCadMaster:LED") (at 96.52 91.44 0) (unit 1) (exclude_from_sim no) (in_bom yes) (on_board yes) (dnp no) (property "Reference" "D3" (at 96.52 88.9 0) (effects (font (size 1.27 1.27)) (justify left))) (property "Value" "LED" (at 96.52 95.25 0) (effects (font (size 1.27 1.27)) (justify left))) (property "Footprint" "LED_THT:LED_D5.0mm" (at 96.52 91.44 0) (effects (font (size 1.27 1.27)) hide)) (property "Datasheet" "~" (at 96.52 91.44 0) (effects (font (size 1.27 1.27)) hide)) (property "Description" "Светодиод 3" (at 96.52 91.44 0) (effects (font (size 1.27 1.27)) hide)) (pin "1") (pin "2"))
 (wire (pts (xy 92.71 91.44) (xy 90.17 91.44)) (stroke (width 0) (type default)))
 (label "LED_K" (at 90.17 91.44 180) (fields_autoplaced yes) (effects (font (size 1.27 1.27)) (justify right bottom)))
 (wire (pts (xy 100.33 91.44) (xy 102.87 91.44)) (stroke (width 0) (type default)))
 (label "Q2" (at 102.87 91.44 0) (fields_autoplaced yes) (effects (font (size 1.27 1.27)) (justify left bottom)))
 (symbol (lib_id "KiCadMaster:LED") (at 127 91.44 0) (unit 1) (exclude_from_sim no) (in_bom yes) (on_board yes) (dnp no) (property "Reference" "D4" (at 127 88.9 0) (effects (font (size 1.27 1.27)) (justify left))) (property "Value" "LED" (at 127 95.25 0) (effects (font (size 1.27 1.27)) (justify left))) (property "Footprint" "LED_THT:LED_D5.0mm" (at 127 91.44 0) (effects (font (size 1.27 1.27)) hide)) (property "Datasheet" "~" (at 127 91.44 0) (effects (font (size 1.27 1.27)) hide)) (property "Description" "Светодиод 4" (at 127 91.44 0) (effects (font (size 1.27 1.27)) hide)) (pin "1") (pin "2"))
 (wire (pts (xy 123.19 91.44) (xy 120.65 91.44)) (stroke (width 0) (type default)))
 (label "LED_K" (at 120.65 91.44 180) (fields_autoplaced yes) (effects (font (size 1.27 1.27)) (justify right bottom)))
 (wire (pts (xy 130.81 91.44) (xy 133.35 91.44)) (stroke (width 0) (type default)))
 (label "Q3" (at 133.35 91.44 0) (fields_autoplaced yes) (effects (font (size 1.27 1.27)) (justify left bottom)))
 (symbol (lib_id "KiCadMaster:LED") (at 157.48 91.44 0) (unit 1) (exclude_from_sim no) (in_bom yes) (on_board yes) (dnp no) (property "Reference" "D5" (at 157.48 88.9 0) (effects (font (size 1.27 1.27)) (justify left))) (property "Value" "LED" (at 157.48 95.25 0) (effects (font (size 1.27 1.27)) (justify left))) (property "Footprint" "LED_THT:LED_D5.0mm" (at 157.48 91.44 0) (effects (font (size 1.27 1.27)) hide)) (property "Datasheet" "~" (at 157.48 91.44 0) (effects (font (size 1.27 1.27)) hide)) (property "Description" "Светодиод 5" (at 157.48 91.44 0) (effects (font (size 1.27 1.27)) hide)) (pin "1") (pin "2"))
 (wire (pts (xy 153.67 91.44) (xy 151.13 91.44)) (stroke (width 0) (type default)))
 (label "LED_K" (at 151.13 91.44 180) (fields_autoplaced yes) (effects (font (size 1.27 1.27)) (justify right bottom)))
 (wire (pts (xy 161.29 91.44) (xy 163.83 91.44)) (stroke (width 0) (type default)))
 (label "Q4" (at 163.83 91.44 0) (fields_autoplaced yes) (effects (font (size 1.27 1.27)) (justify left bottom)))
 (symbol (lib_id "KiCadMaster:LED") (at 190.5 91.44 0) (unit 1) (exclude_from_sim no) (in_bom yes) (on_board yes) (dnp no) (property "Reference" "D6" (at 190.5 88.9 0) (effects (font (size 1.27 1.27)) (justify left))) (property "Value" "LED" (at 190.5 95.25 0) (effects (font (size 1.27 1.27)) (justify left))) (property "Footprint" "LED_THT:LED_D5.0mm" (at 190.5 91.44 0) (effects (font (size 1.27 1.27)) hide)) (property "Datasheet" "~" (at 190.5 91.44 0) (effects (font (size 1.27 1.27)) hide)) (property "Description" "Светодиод 6" (at 190.5 91.44 0) (effects (font (size 1.27 1.27)) hide)) (pin "1") (pin "2"))
 (wire (pts (xy 186.69 91.44) (xy 184.15 91.44)) (stroke (width 0) (type default)))
 (label "LED_K" (at 184.15 91.44 180) (fields_autoplaced yes) (effects (font (size 1.27 1.27)) (justify right bottom)))
 (wire (pts (xy 194.31 91.44) (xy 196.85 91.44)) (stroke (width 0) (type default)))
 (label "Q5" (at 196.85 91.44 0) (fields_autoplaced yes) (effects (font (size 1.27 1.27)) (justify left bottom)))
 (symbol (lib_id "KiCadMaster:LED") (at 35.56 106.68 0) (unit 1) (exclude_from_sim no) (in_bom yes) (on_board yes) (dnp no) (property "Reference" "D7" (at 35.56 104.14 0) (effects (font (size 1.27 1.27)) (justify left))) (property "Value" "LED" (at 35.56 110.49 0) (effects (font (size 1.27 1.27)) (justify left))) (property "Footprint" "LED_THT:LED_D5.0mm" (at 35.56 106.68 0) (effects (font (size 1.27 1.27)) hide)) (property "Datasheet" "~" (at 35.56 106.68 0) (effects (font (size 1.27 1.27)) hide)) (property "Description" "Светодиод 7" (at 35.56 106.68 0) (effects (font (size 1.27 1.27)) hide)) (pin "1") (pin "2"))
 (wire (pts (xy 31.75 106.68) (xy 29.21 106.68)) (stroke (width 0) (type default)))
 (label "LED_K" (at 29.21 106.68 180) (fields_autoplaced yes) (effects (font (size 1.27 1.27)) (justify right bottom)))
 (wire (pts (xy 39.37 106.68) (xy 41.91 106.68)) (stroke (width 0) (type default)))
 (label "Q6" (at 41.91 106.68 0) (fields_autoplaced yes) (effects (font (size 1.27 1.27)) (justify left bottom)))
 (symbol (lib_id "KiCadMaster:LED") (at 66.04 106.68 0) (unit 1) (exclude_from_sim no) (in_bom yes) (on_board yes) (dnp no) (property "Reference" "D8" (at 66.04 104.14 0) (effects (font (size 1.27 1.27)) (justify left))) (property "Value" "LED" (at 66.04 110.49 0) (effects (font (size 1.27 1.27)) (justify left))) (property "Footprint" "LED_THT:LED_D5.0mm" (at 66.04 106.68 0) (effects (font (size 1.27 1.27)) hide)) (property "Datasheet" "~" (at 66.04 106.68 0) (effects (font (size 1.27 1.27)) hide)) (property "Description" "Светодиод 8" (at 66.04 106.68 0) (effects (font (size 1.27 1.27)) hide)) (pin "1") (pin "2"))
 (wire (pts (xy 62.23 106.68) (xy 59.69 106.68)) (stroke (width 0) (type default)))
 (label "LED_K" (at 59.69 106.68 180) (fields_autoplaced yes) (effects (font (size 1.27 1.27)) (justify right bottom)))
 (wire (pts (xy 69.85 106.68) (xy 72.39 106.68)) (stroke (width 0) (type default)))
 (label "Q7" (at 72.39 106.68 0) (fields_autoplaced yes) (effects (font (size 1.27 1.27)) (justify left bottom)))
 (symbol (lib_id "KiCadMaster:LED") (at 96.52 106.68 0) (unit 1) (exclude_from_sim no) (in_bom yes) (on_board yes) (dnp no) (property "Reference" "D9" (at 96.52 104.14 0) (effects (font (size 1.27 1.27)) (justify left))) (property "Value" "LED" (at 96.52 110.49 0) (effects (font (size 1.27 1.27)) (justify left))) (property "Footprint" "LED_THT:LED_D5.0mm" (at 96.52 106.68 0) (effects (font (size 1.27 1.27)) hide)) (property "Datasheet" "~" (at 96.52 106.68 0) (effects (font (size 1.27 1.27)) hide)) (property "Description" "Светодиод 9" (at 96.52 106.68 0) (effects (font (size 1.27 1.27)) hide)) (pin "1") (pin "2"))
 (wire (pts (xy 92.71 106.68) (xy 90.17 106.68)) (stroke (width 0) (type default)))
 (label "LED_K" (at 90.17 106.68 180) (fields_autoplaced yes) (effects (font (size 1.27 1.27)) (justify right bottom)))
 (wire (pts (xy 100.33 106.68) (xy 102.87 106.68)) (stroke (width 0) (type default)))
 (label "Q8" (at 102.87 106.68 0) (fields_autoplaced yes) (effects (font (size 1.27 1.27)) (justify left bottom)))
 (symbol (lib_id "KiCadMaster:LED") (at 127 106.68 0) (unit 1) (exclude_from_sim no) (in_bom yes) (on_board yes) (dnp no) (property "Reference" "D10" (at 127 104.14 0) (effects (font (size 1.27 1.27)) (justify left))) (property "Value" "LED" (at 127 110.49 0) (effects (font (size 1.27 1.27)) (justify left))) (property "Footprint" "LED_THT:LED_D5.0mm" (at 127 106.68 0) (effects (font (size 1.27 1.27)) hide)) (property "Datasheet" "~" (at 127 106.68 0) (effects (font (size 1.27 1.27)) hide)) (property "Description" "Светодиод 10" (at 127 106.68 0) (effects (font (size 1.27 1.27)) hide)) (pin "1") (pin "2"))
 (wire (pts (xy 123.19 106.68) (xy 120.65 106.68)) (stroke (width 0) (type default)))
 (label "LED_K" (at 120.65 106.68 180) (fields_autoplaced yes) (effects (font (size 1.27 1.27)) (justify right bottom)))
 (wire (pts (xy 130.81 106.68) (xy 133.35 106.68)) (stroke (width 0) (type default)))
 (label "Q9" (at 133.35 106.68 0) (fields_autoplaced yes) (effects (font (size 1.27 1.27)) (justify left bottom)))
 (symbol (lib_id "KiCadMaster:R") (at 147.32 114.3 0) (unit 1) (exclude_from_sim no) (in_bom yes) (on_board yes) (dnp no) (property "Reference" "R2" (at 149.86 113.665 0) (effects (font (size 1.27 1.27)) (justify left))) (property "Value" "680" (at 149.86 116.205 0) (effects (font (size 1.27 1.27)) (justify left))) (property "Footprint" "Resistor_THT:R_Axial_DIN0207_L6.3mm_D2.5mm_P10.16mm_Horizontal" (at 147.32 114.3 0) (effects (font (size 1.27 1.27)) hide)) (property "Datasheet" "~" (at 147.32 114.3 0) (effects (font (size 1.27 1.27)) hide)) (property "Description" "Общий резистор светодиодов" (at 147.32 114.3 0) (effects (font (size 1.27 1.27)) hide)) (pin "1") (pin "2"))
 (wire (pts (xy 147.32 110.49) (xy 147.32 107.95)) (stroke (width 0) (type default)))
 (label "LED_K" (at 147.32 107.95 90) (fields_autoplaced yes) (effects (font (size 1.27 1.27)) (justify left bottom)))
 (wire (pts (xy 147.32 118.11) (xy 147.32 120.65)) (stroke (width 0) (type default)))
 (symbol (lib_id "KiCadMaster:GND") (at 147.32 120.65 0) (unit 1) (exclude_from_sim no) (in_bom yes) (on_board yes) (dnp no) (property "Reference" "#PWR08" (at 147.32 120.65 0) (effects (font (size 1.27 1.27)) hide)) (property "Value" "GND" (at 147.32 126.05 0) (effects (font (size 1.27 1.27)))) (property "Footprint" "" (at 147.32 120.65 0) (effects (font (size 1.27 1.27)) hide)) (property "Datasheet" "" (at 147.32 120.65 0) (effects (font (size 1.27 1.27)) hide)) (property "Description" "" (at 147.32 120.65 0) (effects (font (size 1.27 1.27)) hide)) (pin "1"))
 (symbol (lib_id "KiCadMaster:C") (at 162.56 111.76 0) (unit 1) (exclude_from_sim no) (in_bom yes) (on_board yes) (dnp no) (property "Reference" "C3" (at 166.37 111.125 0) (effects (font (size 1.27 1.27)) (justify left))) (property "Value" "100n" (at 166.37 113.665 0) (effects (font (size 1.27 1.27)) (justify left))) (property "Footprint" "Capacitor_THT:C_Disc_D5.0mm_W2.5mm_P5.00mm" (at 162.56 111.76 0) (effects (font (size 1.27 1.27)) hide)) (property "Datasheet" "~" (at 162.56 111.76 0) (effects (font (size 1.27 1.27)) hide)) (property "Description" "Развязка" (at 162.56 111.76 0) (effects (font (size 1.27 1.27)) hide)) (pin "1") (pin "2"))
 (wire (pts (xy 162.56 107.95) (xy 162.56 105.41)) (stroke (width 0) (type default)))
 (symbol (lib_id "KiCadMaster:+9V") (at 162.56 105.41 0) (unit 1) (exclude_from_sim no) (in_bom yes) (on_board yes) (dnp no) (property "Reference" "#PWR09" (at 162.56 105.41 0) (effects (font (size 1.27 1.27)) hide)) (property "Value" "+9V" (at 162.56 100.81 0) (effects (font (size 1.27 1.27)))) (property "Footprint" "" (at 162.56 105.41 0) (effects (font (size 1.27 1.27)) hide)) (property "Datasheet" "" (at 162.56 105.41 0) (effects (font (size 1.27 1.27)) hide)) (property "Description" "" (at 162.56 105.41 0) (effects (font (size 1.27 1.27)) hide)) (pin "1"))
 (wire (pts (xy 162.56 115.57) (xy 162.56 118.11)) (stroke (width 0) (type default)))
 (symbol (lib_id "KiCadMaster:GND") (at 162.56 118.11 0) (unit 1) (exclude_from_sim no) (in_bom yes) (on_board yes) (dnp no) (property "Reference" "#PWR10" (at 162.56 118.11 0) (effects (font (size 1.27 1.27)) hide)) (property "Value" "GND" (at 162.56 123.51 0) (effects (font (size 1.27 1.27)))) (property "Footprint" "" (at 162.56 118.11 0) (effects (font (size 1.27 1.27)) hide)) (property "Datasheet" "" (at 162.56 118.11 0) (effects (font (size 1.27 1.27)) hide)) (property "Description" "" (at 162.56 118.11 0) (effects (font (size 1.27 1.27)) hide)) (pin "1"))
 (text "Флаги питания для ERC (на плату не попадают):" (exclude_from_sim no) (at 22.86 129.54 0) (effects (font (size 1.27 1.27)) (justify left bottom)))
 (symbol (lib_id "KiCadMaster:+9V") (at 27.94 137.16 0) (unit 1) (exclude_from_sim no) (in_bom yes) (on_board yes) (dnp no) (property "Reference" "#PWR11" (at 27.94 137.16 0) (effects (font (size 1.27 1.27)) hide)) (property "Value" "+9V" (at 27.94 132.56 0) (effects (font (size 1.27 1.27)))) (property "Footprint" "" (at 27.94 137.16 0) (effects (font (size 1.27 1.27)) hide)) (property "Datasheet" "" (at 27.94 137.16 0) (effects (font (size 1.27 1.27)) hide)) (property "Description" "" (at 27.94 137.16 0) (effects (font (size 1.27 1.27)) hide)) (pin "1"))
 (symbol (lib_id "KiCadMaster:PWR_FLAG") (at 27.94 137.16 180) (unit 1) (exclude_from_sim no) (in_bom yes) (on_board yes) (dnp no) (property "Reference" "#FLG12" (at 27.94 137.16 0) (effects (font (size 1.27 1.27)) hide)) (property "Value" "PWR_FLAG" (at 27.94 142.56 0) (effects (font (size 1.27 1.27)))) (property "Footprint" "" (at 27.94 137.16 0) (effects (font (size 1.27 1.27)) hide)) (property "Datasheet" "" (at 27.94 137.16 0) (effects (font (size 1.27 1.27)) hide)) (property "Description" "" (at 27.94 137.16 0) (effects (font (size 1.27 1.27)) hide)) (pin "1"))
 (symbol (lib_id "KiCadMaster:GND") (at 45.72 137.16 0) (unit 1) (exclude_from_sim no) (in_bom yes) (on_board yes) (dnp no) (property "Reference" "#PWR13" (at 45.72 137.16 0) (effects (font (size 1.27 1.27)) hide)) (property "Value" "GND" (at 45.72 142.56 0) (effects (font (size 1.27 1.27)))) (property "Footprint" "" (at 45.72 137.16 0) (effects (font (size 1.27 1.27)) hide)) (property "Datasheet" "" (at 45.72 137.16 0) (effects (font (size 1.27 1.27)) hide)) (property "Description" "" (at 45.72 137.16 0) (effects (font (size 1.27 1.27)) hide)) (pin "1"))
 (symbol (lib_id "KiCadMaster:PWR_FLAG") (at 45.72 137.16 0) (unit 1) (exclude_from_sim no) (in_bom yes) (on_board yes) (dnp no) (property "Reference" "#FLG14" (at 45.72 137.16 0) (effects (font (size 1.27 1.27)) hide)) (property "Value" "PWR_FLAG" (at 45.72 132.56 0) (effects (font (size 1.27 1.27)))) (property "Footprint" "" (at 45.72 137.16 0) (effects (font (size 1.27 1.27)) hide)) (property "Datasheet" "" (at 45.72 137.16 0) (effects (font (size 1.27 1.27)) hide)) (property "Description" "" (at 45.72 137.16 0) (effects (font (size 1.27 1.27)) hide)) (pin "1"))
 (text "NE555 даёт тактовые импульсы, CD4017 по очереди зажигает 10 светодиодов." (exclude_from_sim no) (at 22.86 17.78 0) (effects (font (size 1.524 1.524)) (justify left bottom)))
 (text "Один общий резистор в катодах — одновременно горит только один светодиод." (exclude_from_sim no) (at 22.86 20.32 0) (effects (font (size 1.524 1.524)) (justify left bottom)))
 (sheet_instances (path "" (page "1"))))
